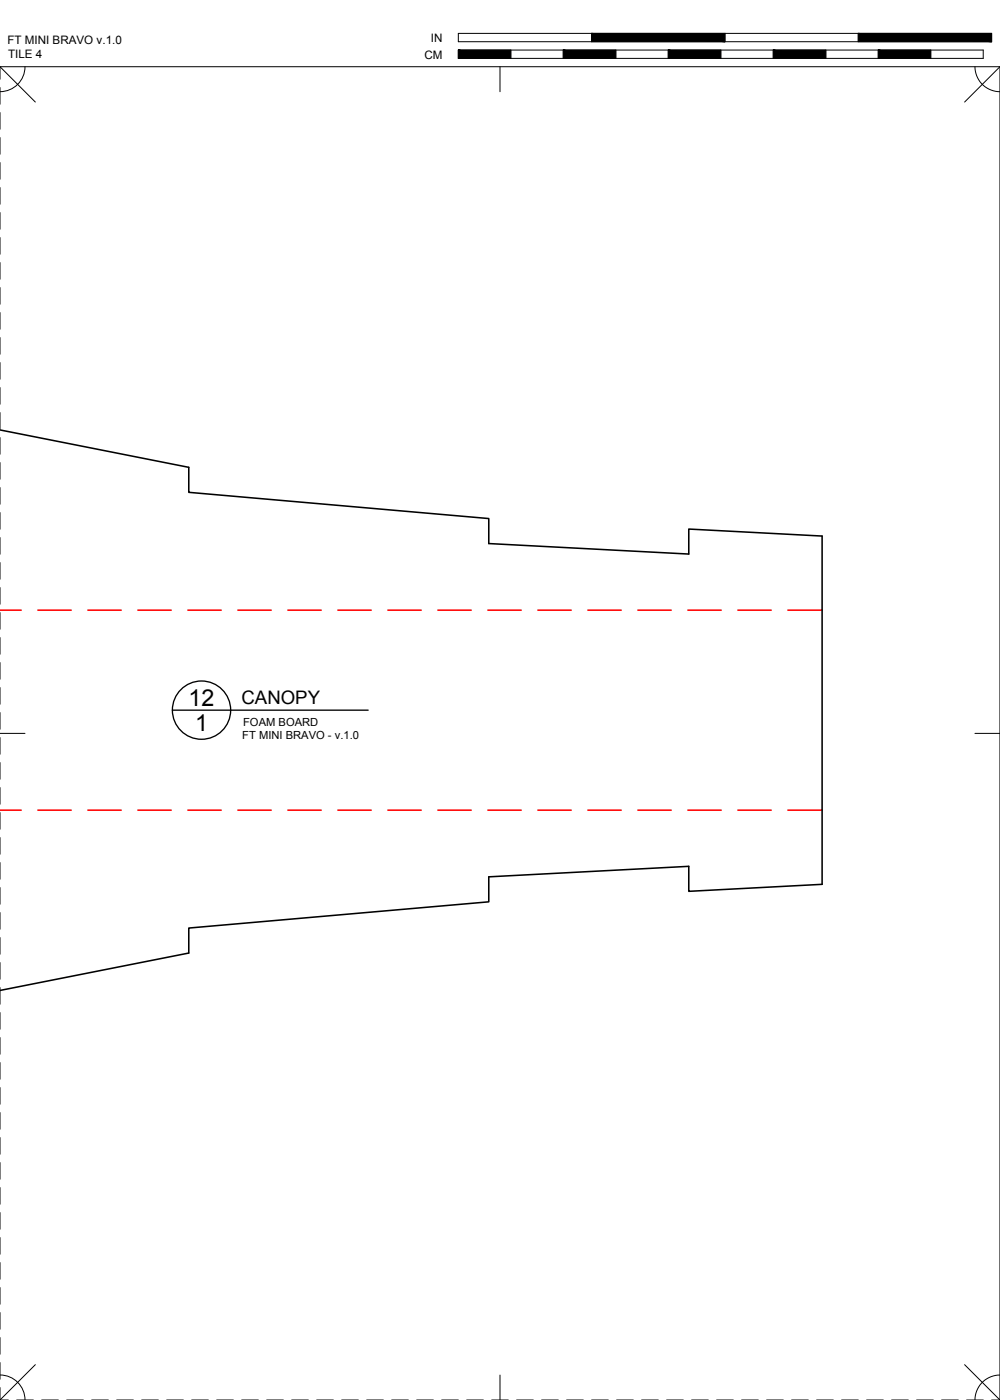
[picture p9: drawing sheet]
<svg xmlns="http://www.w3.org/2000/svg" width="190mm" height="267mm" viewBox="0 0 190 267" stroke-linecap="round" stroke-linejoin="round" font-family="sans-serif">
<!-- layer: 01 CUT -->
<path d="M0 81.9l36 7.1v4.8l57.1 5v4.7l38.1 2v-4.7l25.4 1.3v66.4l-25.4 1.3v-4.8l-38.1 2v4.8l-57.1 5v4.8l-36 7.1" fill="none" stroke="#000" stroke-width=".3"/>
<!-- layer: 02 SCORE -->
<g fill="none" stroke="#f00" stroke-width=".3">
<path d="M0 116.2h4M7.2 116.2h6.4M16.7 116.2h6.4M26.3 116.2h6.3M35.8 116.2h6.3M45.3 116.2h6.4M54.8 116.2h6.4M64.4 116.2h6.3M73.9 116.2h6.3M83.4 116.2h6.4M92.9 116.2h6.4M102.5 116.2h6.3"/>
<path d="M112 116.2h6.3M121.5 116.2h6.4M131 116.2h6.4M140.6 116.2h6.3M150.1 116.2h6.5M0 154.3h4M7.2 154.3h6.4M16.7 154.3h6.4M26.3 154.3h6.3M35.8 154.3h6.3M45.3 154.3h6.4M54.8 154.3h6.4"/>
<path d="M64.4 154.3h6.3M73.9 154.3h6.3M83.4 154.3h6.4M92.9 154.3h6.4M102.5 154.3h6.3M112 154.3h6.3M121.5 154.3h6.4M131 154.3h6.4M140.6 154.3h6.3M150.1 154.3h6.5"/>
</g>
<!-- layer: 23 NOTES -->
<g fill="none" stroke="#000" stroke-width=".25">
<path d="M32.8 135.3h37.3"/>
<circle cx="38.4" cy="135.3" r="5.6"/>
</g>
<!-- layer: 22 TILED -->
<g fill="none" stroke="#000" stroke-width=".19">
<path d="M0 12.7l6.7 6.7M0 16.7v3.2M4.8 12.7a4.8 4.8 0 0 1-4.8 4.8M87.3 6.4h101.6v1.5h-101.6zM87.3 9.5h100v1.6h-100zM95.2 12.7v4.8M97.3 9.5v1.6M107.3 9.5v1.6M112.7 6.4v1.5M117.3 9.5v1.6M127.3 9.5v1.6M137.3 9.5v1.6"/>
<path d="M138.1 6.4v1.5M147.3 9.5v1.6M157.3 9.5v1.6M163.5 6.4v1.5M167.3 9.5v1.6M177.3 9.5v1.6M185.7 12.7a4.8 4.8 0 0 0 4.8 4.8M190.5 12.7h-190.5v2.4M190.5 12.7l-6.7 6.7M190.5 12.7v254M0 21.4v3.2M0 26.2v3.2"/>
<path d="M0 31v3.1M0 35.7v3.2M0 40.5v3.2M0 45.3v3.1M0 50v3.2M0 54.8v3.2M0 59.5v3.2M0 64.3v3.2M0 69.1v3.1M0 73.8v3.2M0 78.6v3.2M0 83.4v3.1"/>
<path d="M0 88.1v3.2M0 92.9v3.2M0 97.6v3.2M0 102.4v3.2M0 107.2v3.1M0 111.9v3.2M0 116.7v3.2M0 139.7h4.8M0 121.5v3.1M0 126.2v3.2M0 131v3.2M0 135.7v3.2"/>
<path d="M185.7 139.7h4.8M0 140.5v3.2M0 145.3v3.1M0 150v3.2M0 154.8v3.2M0 159.6v3.1M0 164.3v3.2M0 169.1v3.2M0 173.8v3.2M0 178.6v3.2M0 183.4v3.1M0 188.1v3.2"/>
<path d="M0 192.9v3.2M0 197.7v3.1M0 202.4v3.2M0 207.2v3.2M0 211.9v3.2M0 216.7v3.2M0 221.5v3.1M0 226.2v3.2M0 231v3.2M0 235.8v3.1M0 240.5v3.2M0 245.3v3.2"/>
<path d="M0 250v3.2M0 254.8v3.2M0 259.6v3.1M6.7 260l-6.7 6.7M183.8 260l6.7 6.7M0 264.3v2.4M0 266.7h1.6M0 261.9a4.8 4.8 0 0 1 4.8 4.8M3.2 266.7h3.1M7.9 266.7h3.2M12.7 266.7h3.2M17.5 266.7h3.1"/>
<path d="M22.2 266.7h3.2M27 266.7h3.2M31.7 266.7h3.2M36.5 266.7h3.2M41.3 266.7h3.1M46 266.7h3.2M50.8 266.7h3.2M55.6 266.7h3.1M60.3 266.7h3.2M65.1 266.7h3.2M69.8 266.7h3.2M74.6 266.7h3.2"/>
<path d="M79.4 266.7h3.1M84.1 266.7h3.2M88.9 266.7h3.2M93.7 266.7h3.1M95.2 261.9v4.8M98.4 266.7h3.2M103.2 266.7h3.2M107.9 266.7h3.2M112.7 266.7h3.2M117.5 266.7h3.1M122.2 266.7h3.2M127 266.7h3.2"/>
<path d="M131.8 266.7h3.1M136.5 266.7h3.2M141.3 266.7h3.2M146 266.7h3.2M150.8 266.7h3.2M155.6 266.7h3.1M160.3 266.7h3.2M165.1 266.7h3.2M169.9 266.7h3.1M174.6 266.7h3.2M179.4 266.7h3.2M184.1 266.7h3.2"/>
<path d="M188.9 266.7h1.6M190.5 261.9a4.8 4.8 0 0 0-4.8 4.8"/>
</g>
<g fill="#000" stroke="#000" stroke-width=".19">
<path d="M87.3 9.5l10 1.6v-1.6zM87.3 9.5l10 1.6h-10z"/>
<path d="M107.3 9.5l10 1.6v-1.6zM107.3 9.5l10 1.6h-10z"/>
<path d="M127.3 9.5l10 1.6v-1.6zM127.3 9.5l10 1.6h-10z"/>
<path d="M112.7 6.4l25.4 1.5v-1.5zM112.7 6.4l25.4 1.5h-25.4z"/>
<path d="M147.3 9.5l10 1.6v-1.6zM147.3 9.5l10 1.6h-10z"/>
<path d="M167.3 9.5l10 1.6v-1.6zM167.3 9.5l10 1.6h-10z"/>
<path d="M163.5 6.4l25.4 1.5v-1.5zM163.5 6.4l25.4 1.5h-25.4z"/>
</g>
<g font-size="4.4">
<text x="35.9" y="134.5">12</text>
<text x="37.2" y="139.3">1</text>
</g>
<text font-size="3.5" x="46" y="134.2">CANOPY</text>
<g font-size="2.2">
<text x="1.4" y="8.5">FT MINI BRAVO v.1.0</text>
<text x="1.5" y="11.1">TILE 4</text>
<text x="80.8" y="11.1">CM</text>
<text x="82.1" y="8">IN</text>
</g>
<g font-size="2.1">
<text x="46.2" y="140.8">FT MINI BRAVO - v.1.0</text>
<text x="46.3" y="138.2">FOAM BOARD</text>
</g>
</svg>
